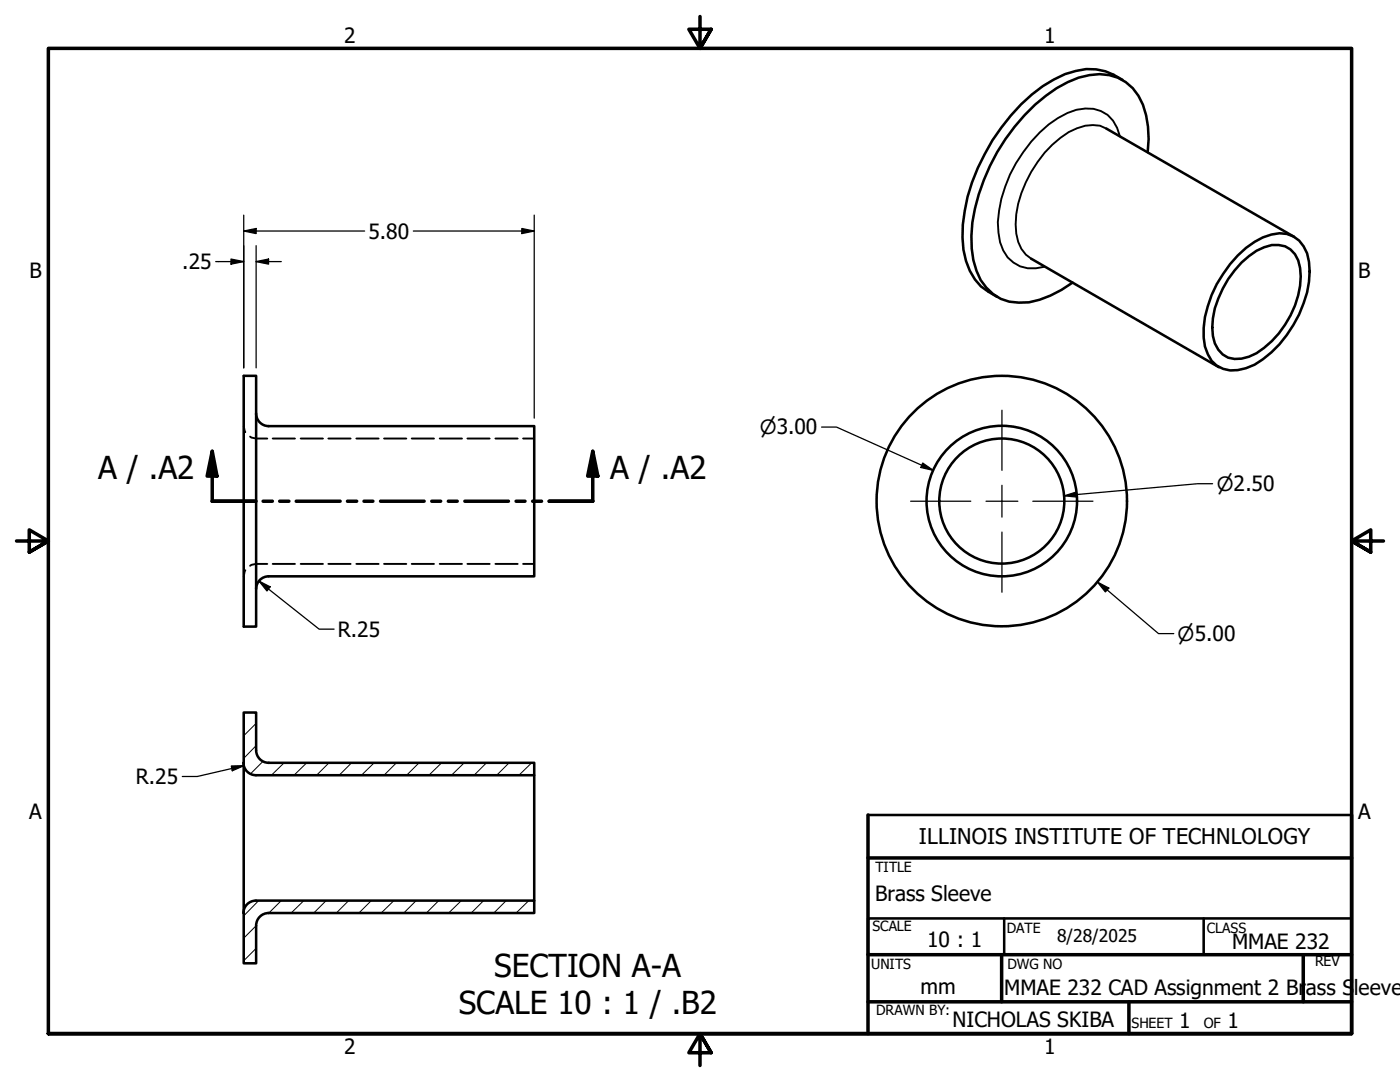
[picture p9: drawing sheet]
<svg xmlns="http://www.w3.org/2000/svg" width="279mm" height="216mm" viewBox="0 0 279 216" stroke-linecap="round" stroke-linejoin="round" font-family="sans-serif">
<!-- layer: Hatch (ANSI) -->
<g fill="none" stroke="#000" stroke-width=".2">
<path d="M48.7 142.2l-.1 .1M51.1 148.8l-2.5 2.5M51.1 144.3l-2.5 2.5M52.5 151.9l-2.5 2.5M56.7 152.2l-2.5 2.5M61.2 152.2l-2.5 2.5M65.7 152.2l-2.5 2.5M70.2 152.2l-2.5 2.5M74.7 152.2l-2.6 2.5M79.1 152.2l-2.5 2.5M83.6 152.2l-2.4 2.5M88.1 152.2l-2.5 2.5"/>
<path d="M92.6 152.2l-2.5 2.5M97.1 152.2l-2.5 2.5M101.6 152.2l-2.5 2.5M106.1 152.2l-2.5 2.5M51.6 179.7l-3 3.1M56.1 179.7l-2.4 2.5M60.6 179.7l-2.5 2.5M65.1 179.7l-2.5 2.5M69.6 179.7l-2.5 2.5M74.1 179.7l-2.5 2.5M78.6 179.7l-2.5 2.5M83.1 179.7l-2.5 2.5"/>
<path d="M87.6 179.7l-2.5 2.5M92.1 179.7l-2.6 2.5M96.5 179.7l-2.5 2.5M101 179.7l-2.4 2.5M105.5 179.7l-2.5 2.5M51.1 189.2l-2.5 2.5M51.1 184.7l-2.5 2.5"/>
</g>
<!-- layer: Hidden (ANSI) -->
<g fill="none" stroke="#000" stroke-width=".38">
<path d="M48.6 85l.4 1.2M49.9 87.1l.3 .2 .9 .2h2.2M54.4 87.5h4.5M60 87.5h4.5M65.5 87.5h4.5M71.1 87.5h4.5M76.6 87.5h4.5M82.2 87.5h4.4M87.8 87.5h4.4M93.3 87.5h4.4M98.9 87.5h4.4M104.4 87.5h2.2"/>
<path d="M49 113.8l-.4 1.2M53.3 112.5h-2.2l-.9 .2-.3 .2M54.4 112.5h4.5M60 112.5h4.5M65.5 112.5h4.5M71.1 112.5h4.5M76.6 112.5h4.5M82.2 112.5h4.4M87.8 112.5h4.4M93.3 112.5h4.4M98.9 112.5h4.4M104.4 112.5h2.2"/>
</g>
<!-- layer: Visible (ANSI) -->
<g fill="none" stroke="#000" stroke-width=".51">
<path d="M224 15.9a10.9 10.9 0 0 0-9.3-1.7 23.5 23.5 0 0 0-10.9 6.6 41.7 41.7 0 0 0-11.3 21.3 20.2 20.2 0 0 0 1 11.9l1.1 1.8 1.2 1.4 3.2 2M220.8 25.7l37.5 21.5M229 30.4a18.5 18.5 0 0 0-1.8-11.3 9 9 0 0 0-9.8-4.1 21.6 21.6 0 0 0-10.8 5.9 40.5 40.5 0 0 0-12.5 23.5 19.6 19.6 0 0 0 1.6 11.5 8.9 8.9 0 0 0 7.6 4.5 15.8 15.8 0 0 0 8.5-2.6l2.3-1.4M205.8 51.6l37.5 21.7M247 51a13.8 13.8 0 0 1 8.3-4.5 5.8 5.8 0 0 1 5.9 5.8 19.6 19.6 0 0 1-3.1 12.5 21.7 21.7 0 0 1-7.7 8 7.6 7.6 0 0 1-7.6 .2 7.6 7.6 0 0 1-2.6-5.6 22.8 22.8 0 0 1 6.8-16.4zM247.8 52.4a11.5 11.5 0 0 1 6-3.5 4.8 4.8 0 0 1 5.7 4.6 18.4 18.4 0 0 1-7.2 15.9 8 8 0 0 1-7.2 2 5.4 5.4 0 0 1-3-4.3 16.7 16.7 0 0 1 3-11.4zM48.6 75h2.5v50h-2.5zM51.1 82.5a2.51 2.51 0 0 0 2.5 2.5M53.6 85h53v30h-53M53.6 115a2.51 2.51 0 0 0-2.5 2.5M48.6 152.2a2.51 2.51 0 0 0 2.5 2.5M53.6 152.2h53v2.5h-55.5"/>
<path d="M53.6 152.2a2.51 2.51 0 0 1-2.5-2.5v-7.5h-2.5v50h2.5v-7.5a2.51 2.51 0 0 1 2.5-2.5M106.6 154.7v25M51.1 179.7a2.51 2.51 0 0 0-2.5 2.5M51.1 179.7h55.5v2.5h-53"/>
<circle cx="199.9" cy="100" r="25"/>
<circle cx="199.9" cy="100" r="15"/>
<circle cx="199.9" cy="100" r="12.5"/>
</g>
<!-- layer: Visible Narrow (ANSI) -->
<path d="M220.8 25.7a6.7 6.7 0 0 0-5.9-.1 19.9 19.9 0 0 0-9.1 8.7 19.8 19.8 0 0 0-3 12.3 6.5 6.5 0 0 0 3 5M223.5 27.2a6.7 6.7 0 0 0-5.3-5.5 10.3 10.3 0 0 0-7.1 1.9 27.6 27.6 0 0 0-12 20.7 10.6 10.6 0 0 0 2 7.1 6.7 6.7 0 0 0 7.4 1.8" fill="none" stroke="#000" stroke-width=".38"/>
<!-- layer: Section Line (ANSI) -->
<g fill="none" stroke="#000" stroke-width=".7">
<path d="M42.4 90l.9 5h-2zM42.4 90v10h8.7M118.3 90l1 5h-2zM118.3 90v10h-8.7M52.5 100h1.9M55.8 100h1.9M59.1 100h8.8M69.3 100h1.9M72.6 100h1.8M75.9 100h8.7M86.2 100h1.7M89.5 100h1.7"/>
<path d="M92.8 100h8.7M103 100h1.8M106.3 100h1.8"/>
</g>
<path d="M42.4 90l.9 5h-2zM118.3 90l1 5h-2z" fill="#000"/>
<!-- layer: Border (ANSI) -->
<path d="M139.7 3.3v6.4l-2.2-3.9h4.4l-2.2 3.9 2.2-3.9M3.3 107.9h6.4l-3.9-2.2v4.5l3.9-2.3-3.9 2.3M276.1 107.9h-6.4l3.9-2.2v4.5l-3.9-2.3 3.9 2.3M173.2 171.2h96.5M173.2 162.6v43.6M269.7 162.6v43.6h-260h260v-196.5h-260v196.5M173.2 190.5h96.5M173.2 199.9h96.5M199.9 190.5v9.4M225.3 199.9v6.3M260.1 190.5v9.4M141.9 210.1l-2.2-3.9 2.2 3.9h-4.4l2.2-3.9v6.4" fill="none" stroke="#000" stroke-width=".7"/>
<!-- layer: Title (ANSI) -->
<path d="M173.2 162.6h96.5M173.2 183.3h96.5v7.2h-96.5zM200.4 183.3v7.2M240.2 183.3v7.2M173.2 206.2h96.5" fill="none" stroke="#000" stroke-width=".51"/>
<!-- layer: Dimension (ANSI) -->
<g fill="none" stroke="#000" stroke-width=".25">
<path d="M43.1 52.2h5.5M46.1 51.7l2.5 .5-2.5 .5zM48.6 46.1l2.5-.5v1zM48.6 42.9v30.5M48.6 46.1h24.2M51.1 52.2l2.5-.5v1zM51.1 52.2h5M51.1 49v24.4M82.5 46.1h24.1M104.1 45.6l2.5 .5-2.5 .5zM106.6 42.9v40.5M164 85.2h2.9l19.3 8.7"/>
<path d="M184.1 92.4l2.1 1.5-2.4-.6zM212.4 98.9l2.4-.7 .1 1zM242 96.5h-3l-26.6 2.4M51.7 116l2.2 1.1-.6 .8zM51.7 116l12 9.5h3M219 116.1l2.3 1.2-.7 .8zM219 116.1l12.2 10.3h3.1M46.2 152.8h2.5l-2.3 1zM48.7 152.8l-9.3 2.1h-3"/>
</g>
<path d="M46.1 51.7l2.5 .5-2.5 .5zM48.6 46.1l2.5-.5v1zM51.1 52.2l2.5-.5v1zM104.1 45.6l2.5 .5-2.5 .5zM184.1 92.4l2.1 1.5-2.4-.6zM212.4 98.9l2.4-.7 .1 1zM51.7 116l2.2 1.1-.6 .8zM219 116.1l2.3 1.2-.7 .8zM46.2 152.8h2.5l-2.3 1z" fill="#000"/>
<!-- layer: Center Mark (ANSI) -->
<path d="M200 81.9v12M200 96.8v6.4M181.7 100h12M196.8 100h6.3M200 106.2v12M206.1 100h12" fill="none" stroke="#000" stroke-width=".25"/>
<g font-size="6.3">
<text x="19.6" y="95.5">A / .A2</text>
<text x="121.8" y="95.5">A / .A2</text>
<text x="98.6" y="194.9">SECTION A-A</text>
<text x="91.6" y="202.4">SCALE 10 : 1 / .B2</text>
</g>
<text font-size="4.3" x="183.4" y="168.5">ILLINOIS INSTITUTE OF TECHNLOLOGY</text>
<g font-size="4.2">
<text x="68.7" y="8.6">2</text>
<text x="208.4" y="8.6">1</text>
<text x="73.5" y="47.6">5.80</text>
<text x="36.4" y="53.7">.25</text>
<text x="5.9" y="55.5">B</text>
<text x="271.1" y="55.5">B</text>
<text x="67.4" y="127.1">R.25</text>
<text x="27.1" y="156.5">R.25</text>
<text x="5.8" y="163.4">A</text>
<text x="271" y="163.4">A</text>
<text x="174.6" y="179.8">Brass Sleeve</text>
<text x="185" y="188.9">10 : 1</text>
<text x="245.9" y="189.4">MMAE 232</text>
<text x="183.7" y="198.3">mm</text>
<text x="200.4" y="198.5">MMAE 232 CAD Assignment 2 Br</text>
<text x="260.6" y="198.5">ass S</text>
<text x="270.2" y="198.5">leeve</text>
<text x="190.1" y="204.9">NICHOLAS SKIBA</text>
<text x="235.3" y="205.1">1</text>
<text x="245" y="205.1">1</text>
<text x="68.7" y="210.3">2</text>
<text x="208.4" y="210.3">1</text>
</g>
<g font-size="3.9">
<text x="151.6" y="86.7">⌀3.00</text>
<text x="242.8" y="98">⌀2.50</text>
<text x="235" y="127.9">⌀5.00</text>
</g>
<text font-size="3.5" x="210.9" y="188">8/28/2025</text>
<g font-size="2.8">
<text x="174.8" y="173.9">TITLE</text>
<text x="174.1" y="185.9">SCALE</text>
<text x="200.9" y="186.1">DATE</text>
<text x="240.9" y="186.1">CLASS</text>
<text x="173.9" y="193.3">UNITS</text>
<text x="201" y="193.3">DWG NO</text>
<text x="262.4" y="192.7">REV</text>
<text x="174.9" y="202.5">DRAWN BY:</text>
<text x="225.8" y="205.1">SHEET</text>
<text x="240.2" y="205.1">OF</text>
</g>
</svg>
